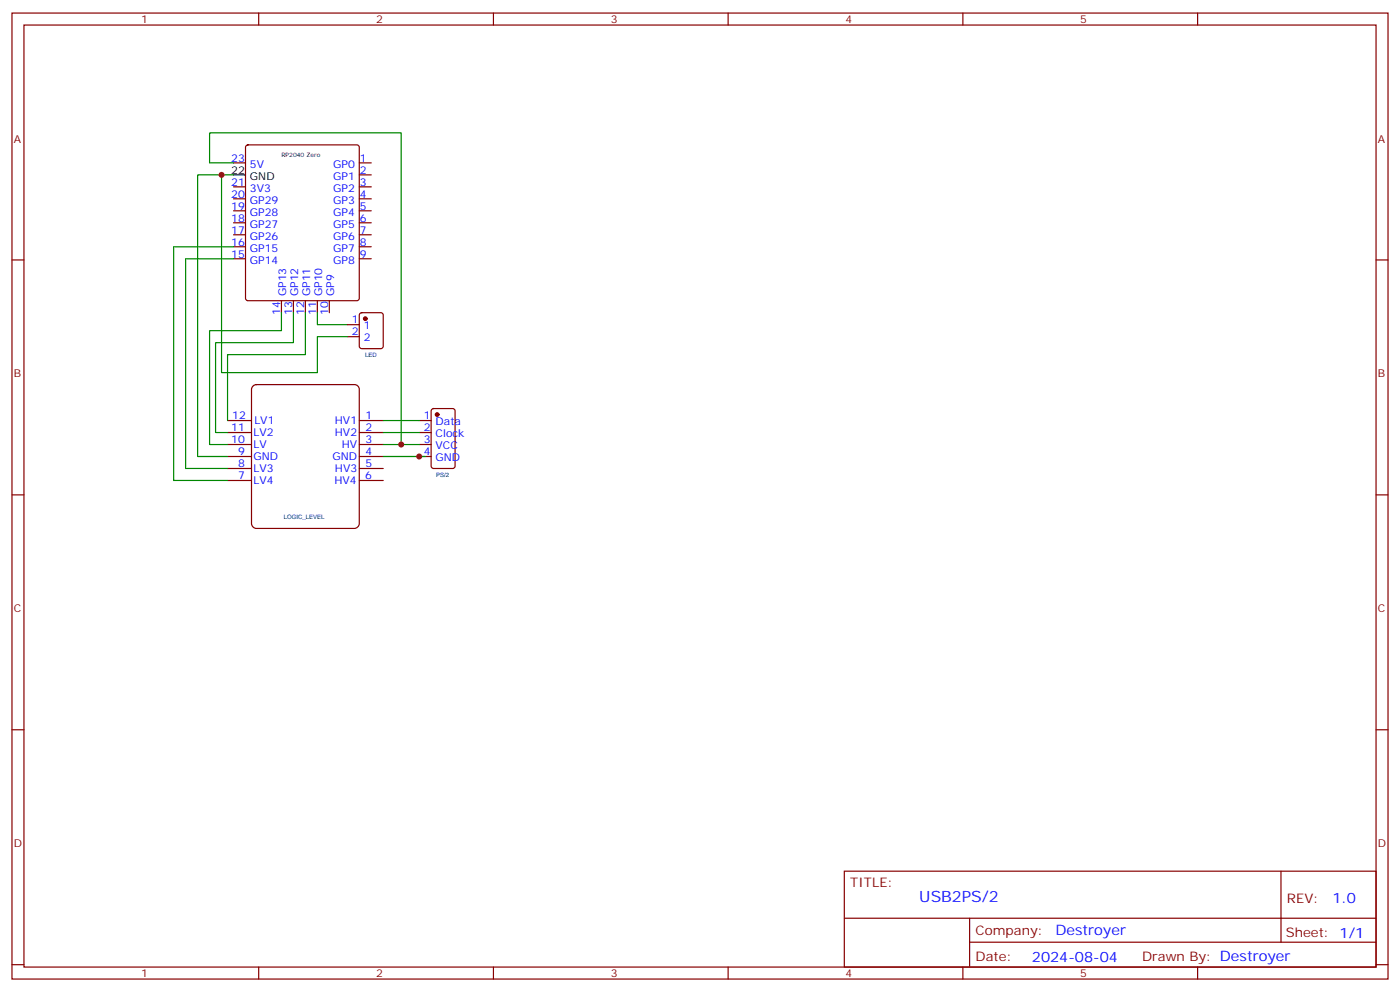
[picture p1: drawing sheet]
<svg xmlns="http://www.w3.org/2000/svg" width="412mm" height="292mm" viewBox="0 0 412 292" stroke-linecap="round" stroke-linejoin="round" font-family="sans-serif">
<g fill="none" stroke="#870000" stroke-width=".35">
<path d="M3.5 3.8h405.4v284.4h-405.4zM7.1 7.4h398.2v277.3h-398.2zM76.2 3.8v3.6M145.3 3.8v3.6M214.5 3.8v3.6M283.6 3.8v3.6M352.8 3.8v3.6M68.8 47.9h3.5M68.8 55h3.5M68.8 58.5h3.5M72.6 42.9l.4-.2h32.1l.5 .2 .2 .5v44.4l-.2 .5-.5 .2h-32.1l-.5-.2-.2-.5v-44.4zM105.8 47.9h3.6"/>
<path d="M105.8 51.5h3.6M105.8 55h3.6M105.8 58.5h3.6M3.5 76.5h3.6M68.8 62.1h3.5M68.8 65.6h3.5M68.8 69.1h3.5M68.8 72.6h3.5M68.8 76.2h3.5M105.8 62.1h3.6M105.8 65.6h3.6M105.8 69.1h3.6"/>
<path d="M105.8 72.6h3.6M105.8 76.2h3.6M405.3 76.5h3.6M82.9 88.5v3.5M86.4 88.5v3.5M90 88.5v3.5M93.5 88.5v3.5M97 88.5v3.5M3.5 145.7h3.6M405.3 145.7h3.6M3.5 214.8h3.6M405.3 214.8h3.6"/>
<path d="M248.7 256.4h156.6v28.3h-156.6zM377.3 256.5v20.8M248.7 270.3h156.5M285.6 277.3h119.6M285.6 270.3v14.1M3.5 284h3.6M76.2 284.7v3.5M145.3 284.7v3.5M214.5 284.7v3.5M283.6 284.7v3.5M352.8 284.7v3.5M405.3 284h3.6"/>
</g>
<path d="M68.8 51.5h3.5" fill="none" stroke="#000" stroke-width=".35"/>
<path d="M74.4 113.8l1.1-.6h28.9a1.41 1.41 0 0 1 1.4 1.4v39.5a1.51 1.51 0 0 1-1.4 1.4h-28.9a1.51 1.51 0 0 1-1.4-1.4v-39.5z" fill="#fff" stroke="#800000" stroke-width=".35"/>
<g fill="none" stroke="#870000" stroke-width=".35">
<path d="M102.3 95.6h3.5M102.3 99.1h3.5M106.1 92.2l.4-.2h5.7l.6 .5 .1 9.4-.5 .7h-5.9l-.6-.4-.1-9.5zM67 123.8h7.1M67 127.3h7.1M67 137.9h7.1M67 134.4h7.1M67 130.8h7.1M105.8 123.8h7.1M105.8 127.3h7.1M105.8 137.9h7.1M105.8 134.4h7.1"/>
<path d="M105.8 130.8h7.1M123.5 123.8h3.5M123.5 127.3h3.5M123.5 134.4h3.5M123.5 130.8h3.5M127.2 120.5l.5-.2h5.6l.7 .4 .1 16.5-.5 .6-5.9 .1-.6-.5-.1-16.4zM67 141.4h7.1M105.8 141.4h7.1"/>
</g>
<g fill="#870000" stroke="#870000" stroke-width=".35">
<circle cx="128.8" cy="122" r=".53"/>
<circle cx="107.6" cy="93.8" r=".53"/>
</g>
<g fill="none" stroke="#008700" stroke-width=".35">
<path d="M65.3 51.5v58.2h28.2v-10.6h8.8M68.8 47.9h-7.1v-8.8h56.5v91.7M68.8 51.5h-10.6v82.9h8.8M68.8 72.6h-17.6v68.8h15.8M68.8 76.2h-14.1v61.7h12.3M82.9 92v5.3h-21.2v33.5h5.3M86.4 92v8.9h-22.9v26.4h3.5M90 92v12.4h-23v19.4M93.5 92v3.6h8.8M112.9 123.8h10.6M112.9 127.3h10.6M112.9 130.8h10.6"/>
<path d="M112.9 134.4h12.3"/>
</g>
<g fill="#c00">
<circle cx="118.2" cy="130.8" r=".88"/>
<circle cx="123.5" cy="134.4" r=".88"/>
<circle cx="65.3" cy="51.5" r=".88"/>
</g>
<text font-size="4.6" fill="#00f" x="270.8" y="265.5">USB2PS/2</text>
<g font-size="4.2" fill="#00f">
<text x="392.5" y="265.7">1.0</text>
<text x="310.9" y="275.3">Destroyer</text>
<text x="304" y="283.1">2024-08-04</text>
</g>
<g font-size="3.9" fill="#800">
<text x="250.5" y="261">TITLE:</text>
<text x="379.1" y="265.7">REV:</text>
<text x="287.4" y="275.2">Company:</text>
<text x="378.7" y="275.8">Sheet: 1/1</text>
<text x="287.4" y="282.9">Date:</text>
<text x="336.4" y="283">Drawn By: Destroyer</text>
</g>
<g font-size="3.2" fill="#800">
<text x="41.6" y="6.8">1</text>
<text x="110.8" y="6.8">2</text>
<text x="179.9" y="6.8">3</text>
<text x="249.1" y="6.8">4</text>
<text x="318.2" y="6.8">5</text>
<text x="4.1" y="41.9">A</text>
<text x="405.9" y="41.9">A</text>
<text x="4.1" y="111.1">B</text>
<text x="405.9" y="111.1">B</text>
<text x="4.1" y="180.2">C</text>
<text x="405.9" y="180.2">C</text>
<text x="4.1" y="249.4">D</text>
<text x="405.9" y="249.4">D</text>
<text x="41.6" y="287.7">1</text>
<text x="110.8" y="287.7">2</text>
<text x="179.9" y="287.7">3</text>
<text x="249.1" y="287.7">4</text>
<text x="318.2" y="287.7">5</text>
</g>
<g font-size="3.2" fill="#00f">
<text x="68.1" y="47.6">23</text>
<text x="106" y="47.6">1</text>
<text x="73.6" y="49.4">5V</text>
<text x="98.1" y="49.4">GP0</text>
<text x="98.1" y="52.9">GP1</text>
<text x="106" y="51.1">2</text>
<text x="68.1" y="58.2">20</text>
<text x="68.1" y="54.6">21</text>
<text x="73.6" y="59.9">GP29</text>
<text x="73.6" y="56.4">3V3</text>
<text x="98.1" y="56.4">GP2</text>
<text x="98.1" y="59.9">GP3</text>
<text x="106" y="54.6">3</text>
<text x="106" y="58.2">4</text>
<text x="68.1" y="65.2">18</text>
<text x="68.1" y="61.7">19</text>
<text x="73.6" y="63.5">GP28</text>
<text x="98.1" y="63.5">GP4</text>
<text x="106" y="61.7">5</text>
<text x="106" y="65.2">6</text>
<text x="68.1" y="68.8">17</text>
<text x="73.6" y="70.5">GP26</text>
<text x="73.6" y="67">GP27</text>
<text x="98.1" y="67">GP5</text>
<text x="98.1" y="70.5">GP6</text>
<text x="106" y="68.8">7</text>
<text x="68.1" y="75.8">15</text>
<text x="68.1" y="72.3">16</text>
<text x="73.6" y="77.6">GP14</text>
<text x="73.6" y="74">GP15</text>
<text x="98.1" y="74">GP7</text>
<text x="98.1" y="77.6">GP8</text>
<text x="106" y="72.3">8</text>
<text x="106" y="75.8">9</text>
<text x="84.3" y="87.2" transform="rotate(-90 84.3 87.2)">GP13</text>
<text x="87.8" y="87.2" transform="rotate(-90 87.8 87.2)">GP12</text>
<text x="91.4" y="87.2" transform="rotate(-90 91.4 87.2)">GP11</text>
<text x="94.9" y="87.2" transform="rotate(-90 94.9 87.2)">GP10</text>
<text x="98.4" y="87.2" transform="rotate(-90 98.4 87.2)">GP9</text>
<text x="82.5" y="92.7" transform="rotate(-90 82.5 92.7)">14</text>
<text x="86.1" y="92.7" transform="rotate(-90 86.1 92.7)">13</text>
<text x="89.6" y="92.7" transform="rotate(-90 89.6 92.7)">12</text>
<text x="93.1" y="92.7" transform="rotate(-90 93.1 92.7)">11</text>
<text x="96.7" y="92.7" transform="rotate(-90 96.7 92.7)">10</text>
<text x="103.6" y="95.2">1</text>
<text x="103.6" y="98.7">2</text>
<text x="107.1" y="97">1</text>
<text x="107.1" y="100.5">2</text>
<text x="68.4" y="123.3">12</text>
<text x="74.9" y="124.7">LV1</text>
<text x="98.7" y="124.8">HV1</text>
<text x="107.7" y="123.4">1</text>
<text x="124.8" y="123.4">1</text>
<text x="128.3" y="125.2">Data</text>
<text x="68.1" y="130.3">10</text>
<text x="68.1" y="126.8">11</text>
<text x="74.6" y="131.7">LV</text>
<text x="74.6" y="128.2">LV2</text>
<text x="98.7" y="128.4">HV2</text>
<text x="100.7" y="131.9">HV</text>
<text x="107.7" y="130.5">3</text>
<text x="107.7" y="126.9">2</text>
<text x="124.8" y="127">2</text>
<text x="124.8" y="130.5">3</text>
<text x="128.3" y="128.7">Clock</text>
<text x="70.2" y="137.4">8</text>
<text x="70.2" y="133.9">9</text>
<text x="74.6" y="135.3">GND</text>
<text x="97.9" y="135.4">GND</text>
<text x="107.7" y="134">4</text>
<text x="107.7" y="137.5">5</text>
<text x="124.8" y="134">4</text>
<text x="128.3" y="132.3">VCC</text>
<text x="128.3" y="135.8">GND</text>
<text x="70.2" y="140.9">7</text>
<text x="74.6" y="142.3">LV4</text>
<text x="74.6" y="138.8">LV3</text>
<text x="98.5" y="142.5">HV4</text>
<text x="98.7" y="138.9">HV3</text>
<text x="107.5" y="141">6</text>
</g>
<g font-size="3.2">
<text x="68.1" y="51.1">22</text>
<text x="73.6" y="52.9">GND</text>
</g>
<text font-size="1.8" x="82.9" y="46.2">RP2040 Zero</text>
<g font-size="1.8" fill="#000080">
<text x="107.5" y="105">LED</text>
<text x="128.5" y="140.3">PS/2</text>
<text x="83.6" y="152.6">LOGIC_LEVEL</text>
</g>
</svg>
